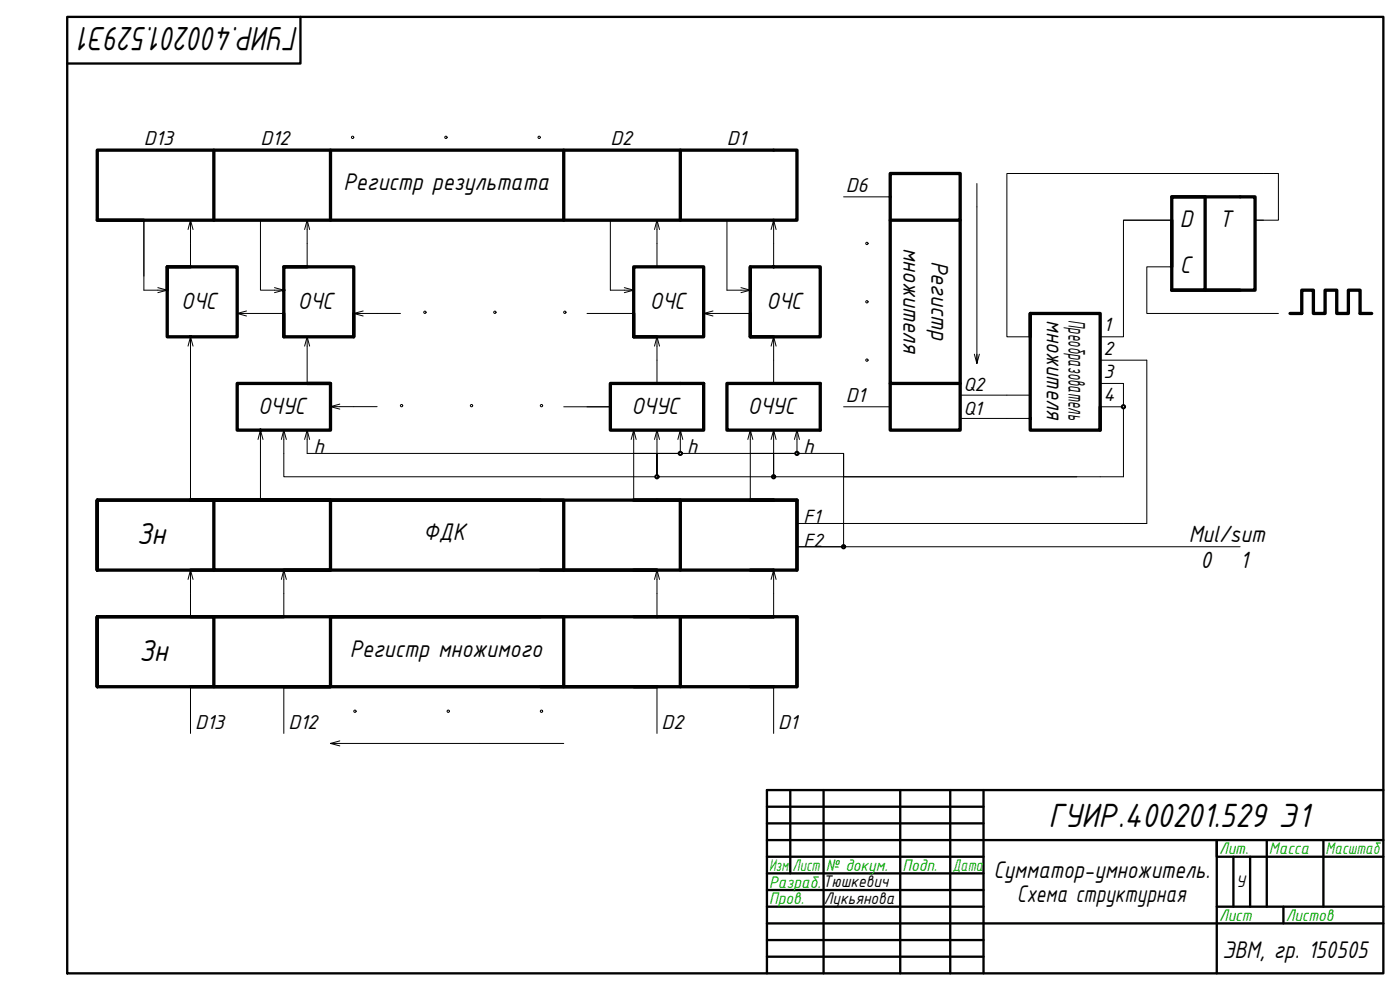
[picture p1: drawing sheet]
<svg xmlns="http://www.w3.org/2000/svg" width="420mm" height="297mm" viewBox="0 0 420 297" stroke-linecap="round" stroke-linejoin="round" font-family="sans-serif">
<!-- layer: 0 -->
<g fill="none" stroke="#000" stroke-width=".7">
<path d="M20.2 5.1h395v286.9h-395zM90.2 5.1v14h-70M237.2 237.1v25M247.2 237.1v54.9M270.2 237.1v54.9M285.2 237.1v54.9M295.2 237.1v54.9M415.2 237.1h-185v54.9M230.2 242h65M230.2 247h65M230.2 252.1h185M230.2 257.1h65"/>
<path d="M370.2 257.1v14.9M375.2 257.1v14.9M380.2 252.1v19.9M397.2 252.1v19.9M415.2 257.1h-50v-5v39.9M230.2 262.1h65M230.2 267h65M230.2 272h65M230.2 277.1h185M365.2 272h50M385.2 272v5.1M230.2 282.1h65"/>
<path d="M230.2 287h65"/>
</g>
<g fill="none" stroke="#000" stroke-width=".99">
<path d="M29.2 45h210v21.1h-210zM64.2 45v21.1M99.2 45v21.1M169.2 45v21.1M204.2 45v21.1M351.7 59.1h10v28h-10zM351.7 59.1h25v28h-15M29.2 66.1h14M267.2 66.1h21v-14h-21v62.9h21M288.2 66.1v63h-21v-14.1M351.7 66.1v14M50.2 80.1h21v21h-21z"/>
<path d="M57.2 80.1h-7v7M85.2 80.1h21v21h-21zM85.2 94.1v7M85.2 80.1h7M106.2 94.1v7M190.2 80.1h21v21h-21zM190.2 94.1v7h7M225.2 80.1h21v21h-21zM225.2 80.1v7M225.2 94.1v7h7M309.2 94.1h21v35h-21zM309.2 94.1v7"/>
<path d="M351.7 87.1h20.5M387.2 94.1h3.5v-7h3.5v7h3.5v-7h3.5v7h3.5v-7h3.5v7h3.5M71.2 115h28v14.1h-28zM92.2 115h7M183.2 115h28v14.1h-28zM218.2 115h28v14.1h-28zM330.2 122.1v7M29.2 150.1v21v-21h35v21h35v-21h63M29.2 150.1h210v21h-210zM78.2 150.1h-21h42h-42h28M99.2 150.1h70v21M190.2 150.1h49v21"/>
<path d="M204.2 150.1v21M57.2 171.1h7M85.2 171.1h14M162.2 171.1h35M225.2 171.1h7M29.2 185v21v-21h35v21h35v-21h63M57.2 185h28M99.2 185h70v21M190.2 185h42M204.2 185v21M232.2 185h-203v21h203M232.2 185h7v21h-7"/>
<path d="M239.2 185v21M57.2 206h7M85.2 206h14M162.2 206h35M225.2 206h7"/>
</g>
<g fill="none" stroke="#000" stroke-width=".3">
<path d="M29.2 45v21.1v-21.1h35M57.2 45h28M99.2 45h70M190.2 45h42M239.2 45v21.1M253.2 59.1h14v7M293.2 55.1v54l.7-2.8M43.2 66.1v21h7M56.4 68.9l.8-2.8 .7 2.8M64.2 66.1h14v21h7M91.4 68.9l.8-2.8 .7 2.8M92.2 66.1v14"/>
<path d="M99.2 66.1h-42v14M162.2 66.1h35v14M169.2 66.1h14v21h7M196.4 68.9l.8-2.8 .7 2.8M218.2 66.1v21h7M225.2 66.1h7v14M231.4 68.9l.8-2.8 .7 2.8M288.2 66.1v48.9M337.2 66.1h14.5M351.2 66.1h-14v35h-7M379.2 66.1h-2.5h7v-14h-81.5v49h7M47.4 86.3l2.8 .8-2.8 .7"/>
<path d="M71.2 94.1h14M74 93.3l-2.8 .8 2.8 .7M82.4 86.3l2.8 .8-2.8 .7M106.2 94.1h14M109 93.3l-2.8 .8 2.8 .7M176.2 94.1h14M187.4 86.3l2.8 .8-2.8 .7M211.2 94.1h14M214 93.3l-2.8 .8 2.8 .7M222.4 86.3l2.8 .8-2.8 .7M351.7 80.1h-7.5v14h39.5M56.4 103.9l.8-2.8 .7 2.8"/>
<path d="M57.2 101.1v49M91.4 103.9l.8-2.8 .7 2.8M92.2 101.1v13.9M196.4 103.9l.8-2.8 .7 2.8M197.2 101.1v13.9h7M231.4 103.9l.8-2.8 .7 2.8M232.2 101.1v13.9M288.2 118.6h21v6.9h-21v3.6M292.4 106.3l.8 2.8v-2.8M330.2 115h7v6.5M330.2 108.1h14v49h-105M77.4 131.9l.8-2.8 .7 2.8"/>
<path d="M78.2 129.1v21M84.4 131.9l.8-2.8 .7 2.8M85.2 129.1v14h111.5M91.4 131.9l.8-2.8 .7 2.8M92.2 129.1v6.9h111.5h-6.5v6.6v-6.6h-7v14.1M99.2 122h14M99.2 122.1v7M102 121.2l-2.8 .8 2.8 .8M169.2 122.1h14M176.2 122.1h7v7M189.4 131.9l.8-2.8 .7 2.8M190.2 129.1v6.9"/>
<path d="M196.4 131.9l.8-2.8 .7 2.8M197.2 129.1v6.9M203.4 131.9l.8-2.8 .7 2.8M204.2 129.1v6.5M204.7 136h34h-6.5v6.6v-6.6h-7v14.1M224.4 131.9l.8-2.8 .7 2.8M225.2 129.1v6.9M231.4 131.9l.8-2.8 .7 2.8M232.2 129.1v6.9M238.4 131.9l.8-2.8 .7 2.8M239.2 129.1v6.5M239.7 136h13.5"/>
<path d="M253.2 122.1h14v7M253.2 136v28h-14h133M253.2 136v7.1h70M330.2 122.1h6.5M337.2 122.6v20.5h-104.5M197.7 143.1h34M231.8 143.1h.7M232.2 142.7v.4v-.4M56.4 173.8l.8-2.7 .7 2.7M57.2 171.1v13.9M84.4 173.8l.8-2.7 .7 2.7M85.2 171.1v13.9"/>
<path d="M196.4 173.8l.8-2.7 .7 2.7M197.2 171.1v13.9M231.4 173.8l.8-2.7 .7 2.7M232.2 171.1v13.9M57.2 206v14.1M85.2 206v14.1M197.2 206v14.1M232.2 206v14.1M99.2 223.1h70M102 222.3l-2.8 .8 2.8 .7"/>
<circle cx="105.8" cy="41.2" r=".35"/>
<circle cx="133.8" cy="41.2" r=".35"/>
<circle cx="161.8" cy="41.2" r=".35"/>
<circle cx="260.2" cy="73" r=".35"/>
<circle cx="127.5" cy="93.7" r=".35"/>
<circle cx="148.5" cy="93.7" r=".35"/>
<circle cx="169.5" cy="93.7" r=".35"/>
<circle cx="260.2" cy="90.5" r=".35"/>
<circle cx="260.2" cy="108.1" r=".35"/>
<circle cx="120.5" cy="121.7" r=".35"/>
<circle cx="141.5" cy="121.7" r=".35"/>
<circle cx="162.5" cy="121.7" r=".35"/>
<circle cx="106.5" cy="213.4" r=".35"/>
<circle cx="134.5" cy="213.4" r=".35"/>
<circle cx="162.5" cy="213.4" r=".35"/>
</g>
<g fill="none" stroke="#000" stroke-width=".59">
<circle cx="204.2" cy="136" r=".5"/>
<circle cx="239.2" cy="136" r=".5"/>
<circle cx="337.2" cy="122" r=".5"/>
<circle cx="197.2" cy="143" r=".5"/>
<circle cx="232.2" cy="143" r=".5"/>
<circle cx="253.2" cy="164" r=".5"/>
</g>
<g font-size="10.9">
<text x="89.7" y="8.1" transform="rotate(180 89.7 8.1)">ГУИР.400201.529Э1</text>
<text x="314.7" y="248">ГУИР.400201.529 Э1</text>
</g>
<g font-size="9.8">
<text x="41.1" y="163.1">Зн</text>
<text x="41.8" y="198.4">Зн</text>
</g>
<g font-size="7.8">
<text x="103.1" y="57.1">Регистр результата</text>
<text x="354.1" y="68.1">D</text>
<text x="365.9" y="68.1">T</text>
<text x="271.2" y="74.3" transform="rotate(90 271.2 74.3)">множителя</text>
<text x="279.5" y="78.3" transform="rotate(90 279.5 78.3)">Регистр</text>
<text x="354.1" y="82">C</text>
<text x="314.2" y="96.1" transform="rotate(90 314.2 96.1)">множителя</text>
<text x="320.7" y="96.1" transform="rotate(90 320.7 96.1)">Преобразователь</text>
<text x="127" y="162.1">ФДК</text>
<text x="105" y="197">Регистр множимого</text>
<text x="298.2" y="263.6">Сумматор-умножитель.</text>
<text x="305.2" y="270.6">Схема структурная</text>
<text x="366.9" y="287.6">ЭВМ, гр. 150505</text>
</g>
<g font-size="7.6">
<text x="54.4" y="92.7">ОЧС</text>
<text x="89.4" y="92.7">ОЧС</text>
<text x="195.1" y="92.7">ОЧС</text>
<text x="230.1" y="92.7">ОЧС</text>
<text x="77.5" y="124.1">ОЧУС</text>
<text x="189.5" y="124.1">ОЧУС</text>
<text x="224.5" y="124.1">ОЧУС</text>
<text x="356.8" y="162.7">Mul/sum</text>
<text x="360.3" y="170.4">0</text>
<text x="372.2" y="170.4">1</text>
</g>
<g font-size="6.5">
<text x="43.2" y="43.7">D13</text>
<text x="78.2" y="43.7">D12</text>
<text x="183.2" y="43.7">D2</text>
<text x="218.2" y="43.7">D1</text>
<text x="253.9" y="57.7">D6</text>
<text x="253.9" y="120.7">D1</text>
<text x="94.2" y="136">h</text>
<text x="206.2" y="136">h</text>
<text x="241.2" y="136">h</text>
<text x="58.6" y="218.7">D13</text>
<text x="86.6" y="218.7">D12</text>
<text x="198.6" y="218.7">D2</text>
<text x="233.6" y="218.7">D1</text>
</g>
<g font-size="6.2">
<text x="331.2" y="99.4">1</text>
<text x="331.2" y="106.5">2</text>
<text x="331.2" y="113.4">3</text>
<text x="289.2" y="117.4">Q2</text>
<text x="289.2" y="124.4">Q1</text>
<text x="331.2" y="120.4">4</text>
<text x="241.2" y="157">F1</text>
<text x="241.2" y="164">F2</text>
</g>
<g font-size="5.4" fill="#00ad00">
<text x="365.8" y="256.4">Лит.</text>
<text x="380.8" y="256.4">Масса</text>
<text x="397.8" y="256.4">Масштаб</text>
<text x="230.8" y="261.4">Изм.</text>
<text x="237.8" y="261.4">Лист</text>
<text x="247.8" y="261.4">№ докум.</text>
<text x="270.8" y="261.4">Подп.</text>
<text x="285.8" y="261.4">Дата</text>
<text x="230.8" y="266.3">Разраб.Тюшкевич</text>
<text x="230.8" y="271.3">Пров.</text>
<text x="365.8" y="276.3">Лист</text>
<text x="385.8" y="276.3">Листов</text>
</g>
<g font-size="5.4">
<text x="371" y="266.1">У</text>
<text x="247.3" y="271.4">Лукьянова</text>
</g>
</svg>
